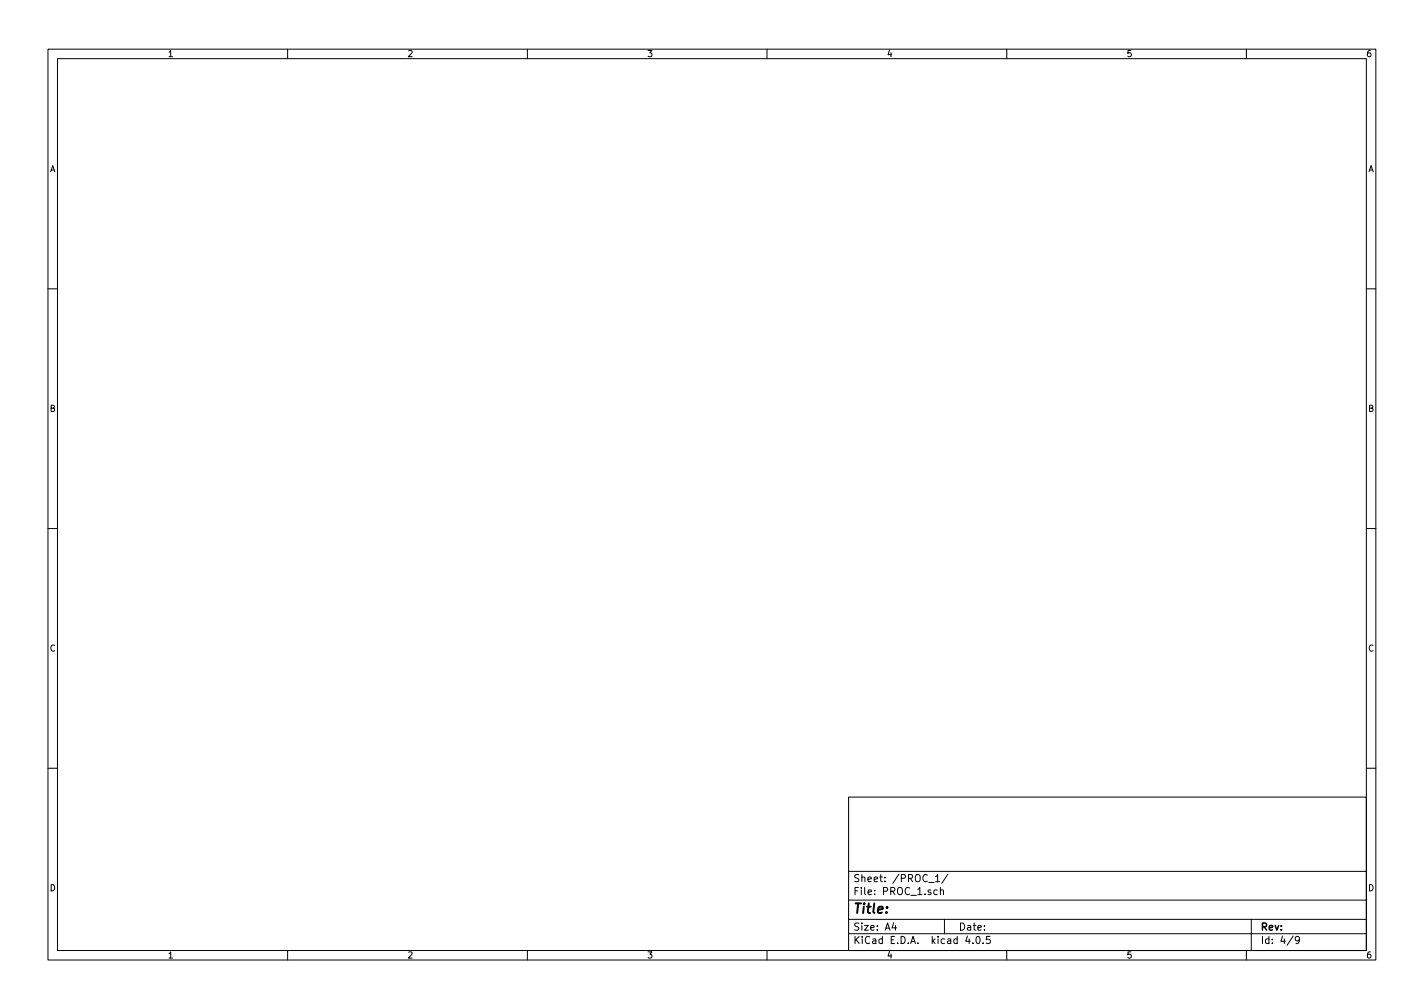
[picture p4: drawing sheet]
<svg xmlns="http://www.w3.org/2000/svg" width="297mm" height="210mm" viewBox="0 0 297 210" stroke-linecap="round" stroke-linejoin="round" font-family="sans-serif">
<g fill="none" stroke="#000" stroke-width=".21">
<path d="M10 10.3h277v189.9h-277zM12 12.2h273v186.1h-273zM60 10.3v1.9M110 10.3v1.9M160 10.3v1.9M210 10.3v1.9M260 10.3v1.9M10 60.2h2M285 60.2h2M10 110.3h2M285 110.3h2M10 160.2h2"/>
<path d="M177 166.3h108v32h-108zM285 160.2h2M60 198.3v1.9M110 198.3v1.9M160 198.3v1.9M177 194.8h108M177 191.8h108M177 187.8h108M177 181.8h108M186.4 192.5l-.3 1h.9M186.8 193v1M195.1 182.8l.5-.4v1.5"/>
<path d="M195.1 183.9h.9M195.5 185.7l-.4-.1-.3 .3 .1 .6 .2 .1 .4-.1M196.2 185.7l.2-.1 .3 .1 .1 .9M196.2 185.1v1.5M197 191.8v3M197.7 182.3l-1.3 2M201.8 195.2l-.4 1.1h1M202.9 196.7v.1M203.8 195.4l.1-.1a.8 .8 0 0 1 .6 .8 .8 .8 0 0 1-.6 .7 .97 .97 0 0 1-.1-1.4zM205.1 196.7v.1M206.5 195.3h-.7l-.1 .7h.7l.2 .2-.1 .5-.2 .1-.6-.1M210 198.3v1.9"/>
<path d="M260 198.3v1.9M261 191.8v6.5M269.7 195.2l-1.2 2M271 196l-.2 .3h-.3l-.3-.3v-.4l.3-.3h.3l.2 .3a1.01 1.01 0 0 1-.4 1.2h-.3"/>
</g>
<text font-size="2.8" x="178" y="190.5">Title:</text>
<g font-size="2.1">
<text x="178" y="184">Sheet: /PROC_1/</text>
<text x="178" y="186.7">File: PROC_1.sch</text>
<text x="178" y="196.9">KiCad E.D.A. kicad 4.0.5</text>
<text x="178" y="194.1">Size: A4</text>
<text x="200" y="194.1">Date:</text>
<text x="263" y="194.1">Rev:</text>
<text x="263" y="196.9">Id: 4/9</text>
</g>
<g font-size="1.8">
<text x="35" y="11.9">1</text>
<text x="85" y="11.9">2</text>
<text x="135" y="11.9">3</text>
<text x="185" y="11.9">4</text>
<text x="235" y="11.9">5</text>
<text x="285" y="11.9">6</text>
<text x="10.4" y="35.9">A</text>
<text x="285.4" y="35.9">A</text>
<text x="10.4" y="85.9">B</text>
<text x="285.4" y="85.9">B</text>
<text x="10.4" y="135.9">C</text>
<text x="285.4" y="135.9">C</text>
<text x="10.4" y="185.9">D</text>
<text x="285.4" y="185.9">D</text>
<text x="35" y="199.9">1</text>
<text x="85" y="199.9">2</text>
<text x="135" y="199.9">3</text>
<text x="185" y="199.9">4</text>
<text x="235" y="199.9">5</text>
<text x="285" y="199.9">6</text>
</g>
</svg>
